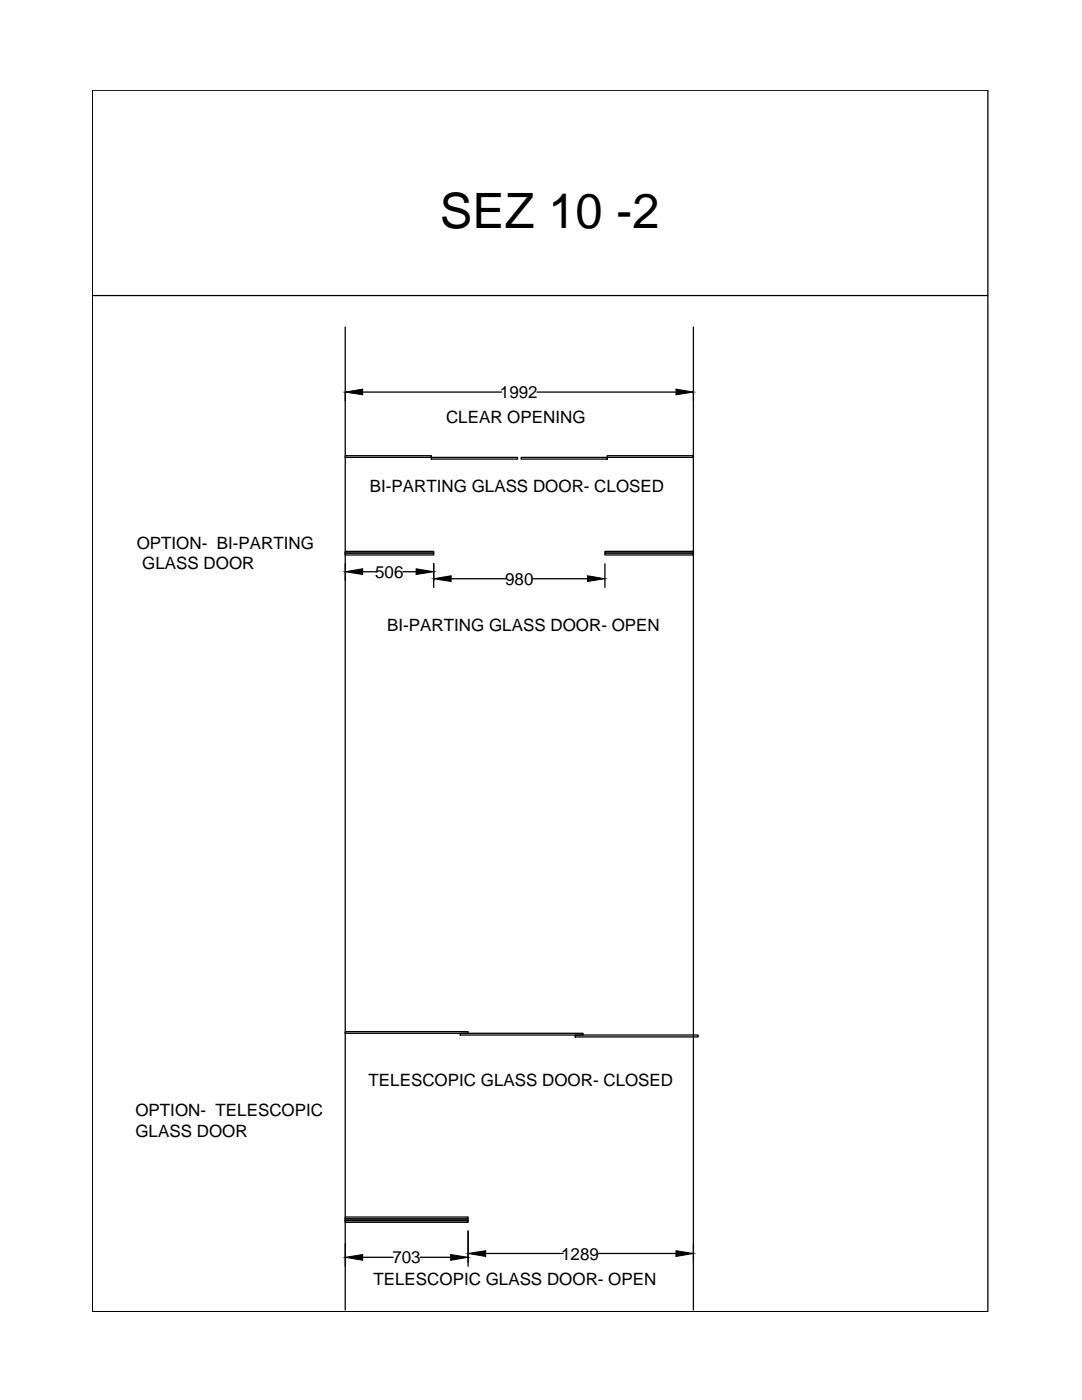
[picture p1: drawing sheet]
<svg xmlns="http://www.w3.org/2000/svg" width="216mm" height="279mm" viewBox="0 0 216 279" stroke-linecap="round" stroke-linejoin="round" font-family="sans-serif">
<!-- layer: 0 -->
<g fill="none" stroke="#000" stroke-width=".25">
<path d="M18.4 18h178.7v243.8h-178.7zM18.4 59h178.7M68.9 65.2v196.2M72.4 78.2h27.7M107.2 78.2h27.7M138.4 65.2v196.2M68.9 90.9h17.2v.4h-17.2zM86.1 91.3h17.2v.3h-17.2zM104 91.3h17.2v.3h-17.2zM121.2 90.9h17.2v.4h-17.2zM68.9 110h17.6v.4h-17.6zM68.9 110.4h17.6v.4h-17.6z"/>
<path d="M72.4 114.1h2.6M80.4 114.1h2.6M86.5 112.5v4.7M90 115.5h10.9M106.3 115.5h10.9M120.7 110h17.7v.4h-17.7zM120.7 110.4h17.7v.4h-17.7zM120.7 112.5v4.7M68.9 205.9h24.5v.3h-24.5zM91.8 206.2h24.5v.4h-24.5zM114.8 206.6h24.5v.3h-24.5zM68.9 242.9h24.5v.4h-24.5z"/>
<path d="M68.9 243.3h24.5v.3h-24.5zM68.9 243.6h24.5v.3h-24.5zM72.4 250.9h6.1M83.8 250.9h6.1M93.4 245.7v7M96.9 250.2h15.5M119.4 250.2h15.5"/>
</g>
<path d="M68.9 78.2l3.5-.5v1.1zM134.9 77.7l3.5 .5-3.5 .6zM68.9 114.1l3.5-.6v1.2zM83 113.5l3.5 .6-3.5 .6zM86.5 115.5l3.5-.6v1.1zM117.2 114.9l3.5 .6-3.5 .5zM68.9 250.9l3.5-.5v1.1zM89.9 250.4l3.5 .5-3.5 .6zM93.4 250.2l3.5-.6v1.2zM134.9 249.6l3.5 .6-3.5 .6z" fill="#000" stroke="#000" stroke-width=".2"/>
<text font-size="9.7" x="87.8" y="45.4">SEZ 10 -2</text>
<g font-size="3.4">
<text x="99.8" y="79.4">1992</text>
<text x="89" y="84.4">CLEAR OPENING</text>
<text x="73.8" y="98.3">BI-PARTING GLASS DOOR- CLOSED</text>
<text x="27.3" y="109.5">OPTION- BI-PARTING</text>
<text x="28.4" y="113.6">GLASS DOOR</text>
<text x="74.9" y="115.3">506</text>
<text x="100.8" y="116.7">980</text>
<text x="77.3" y="125.9">BI-PARTING GLASS DOOR- OPEN</text>
<text x="73.5" y="216.7">TELESCOPIC GLASS DOOR- CLOSED</text>
<text x="27" y="222.7">OPTION- TELESCOPIC</text>
<text x="27" y="226.8">GLASS DOOR</text>
<text x="112" y="251.4">1289</text>
<text x="74.5" y="256.4">TELESCOPIC GLASS DOOR- OPEN</text>
<text x="78.3" y="252.2">703</text>
</g>
</svg>
